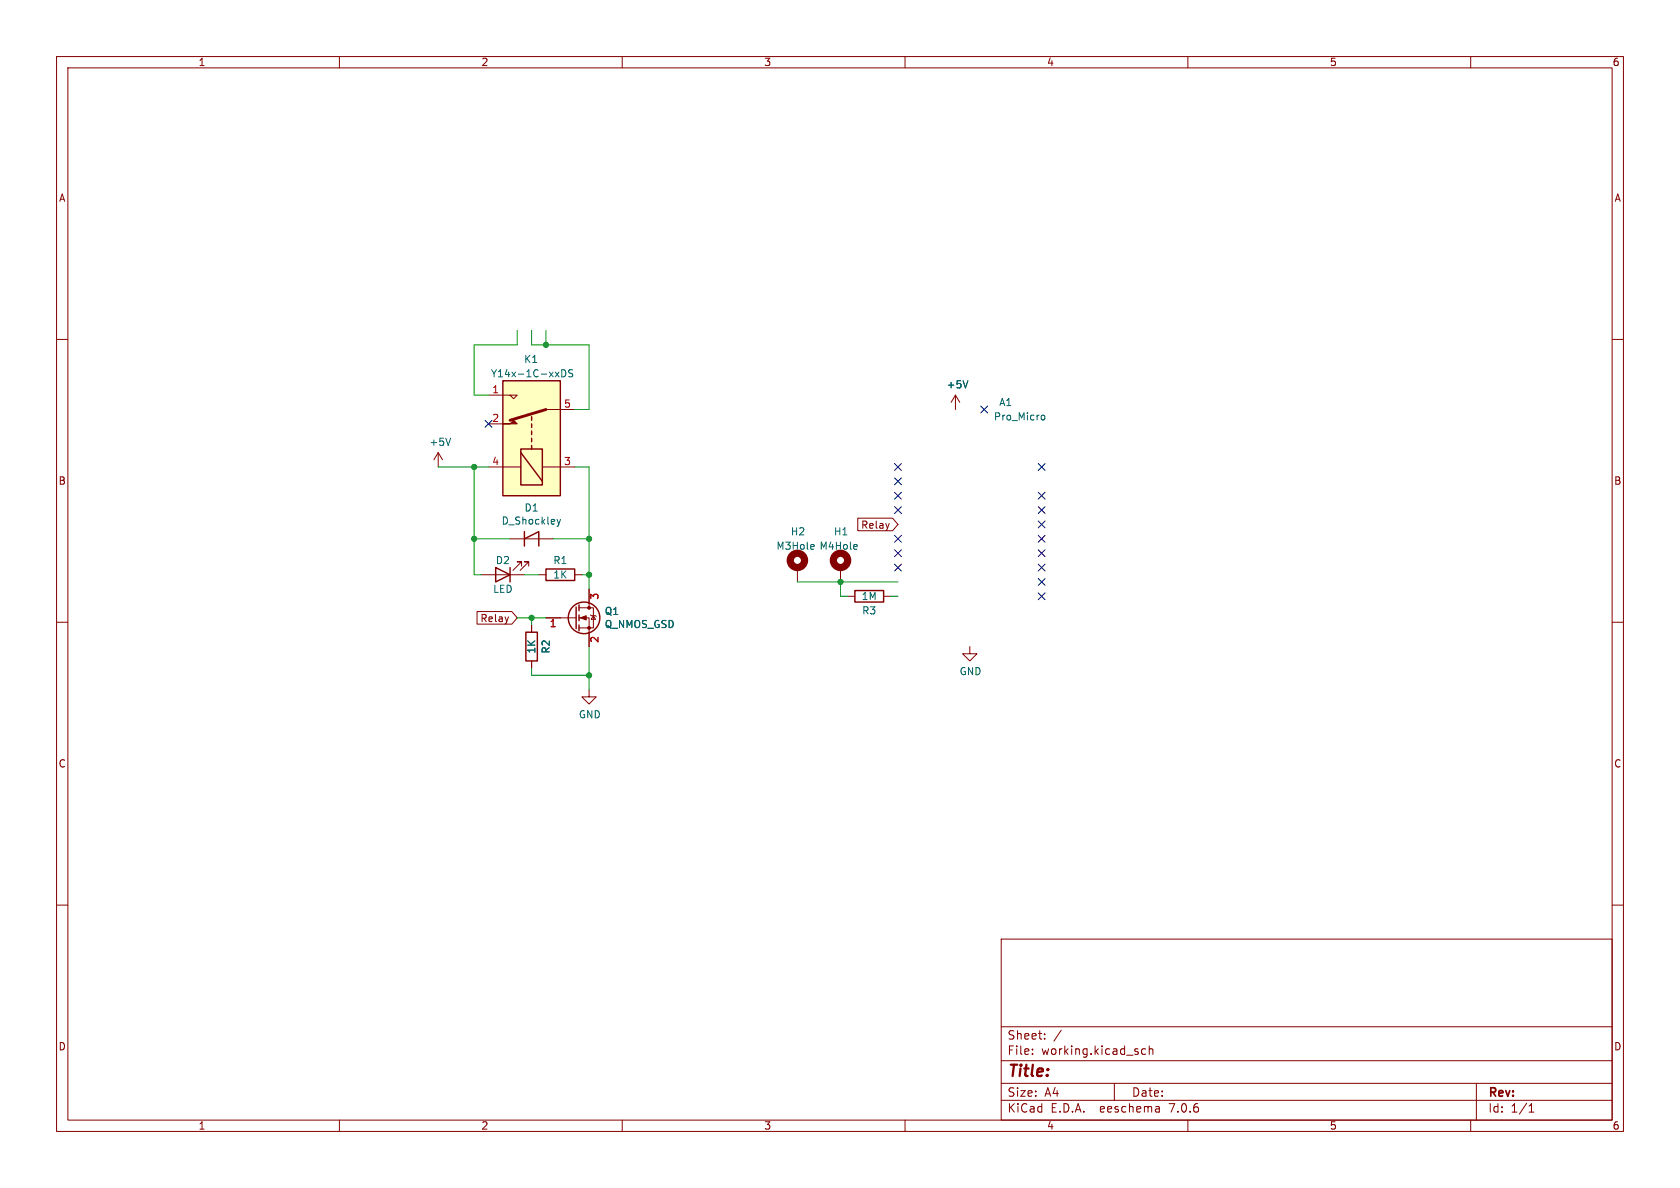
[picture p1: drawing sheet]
<svg xmlns="http://www.w3.org/2000/svg" width="297mm" height="210mm" viewBox="0 0 297 210" stroke-linecap="round" stroke-linejoin="round" font-family="sans-serif">
<g fill="none" stroke="#840000" stroke-width=".18">
<path d="M10 10h277v190h-277zM12 12h273v186h-273zM60 10v2M110 10v2M160 10v2M210 10v2M260 10v2M10 60h2M285 60h2M86.4 69.9h5l-.6 .6-.6-.6M86.4 74.9h2.5M96.5 72.4h5.1"/>
<path d="M168.9 69.9l-.8 1.2M168.9 69.9v2.5M168.9 69.9l.8 1.2M77.5 80l-.8 1.3M77.5 80v2.6M77.5 80l.7 1.3M86.4 82.6h5.7M90.2 95.3h7.6M95.9 82.6h5.7M151.6 91.6h6.2l.9 1.1-.9 1.1h-6.2zM10 110h2M84.3 108.1h6.2l.9 1.1-.9 1.1h-6.2z"/>
<path d="M85.1 101.6h7.6M92.2 100.1v-.8h-.8h.8l-1.5 1.5M93.5 100.1v-.8h-.8h.8l-1.6 1.5M94 110.5v1.3M94 116.8v1.3M95.2 101.6h1.3M96.5 109.2h5.4M101.6 101.6h1.3M102.4 109.2h1.7v5.1M102.4 107.4h2.5v3.6h-2.5M104.1 104.1v3.3M104.4 108.7l.1 .1h.8l.1 .2"/>
<path d="M104.9 108.8l.4 .7h-.8zM141 100.3v2.6M148.6 100.3v2.6M149.9 105.4h1.2M156.2 105.4h1.3M171.4 114.3v1.3h1.3l-1.3 1.2-1.2-1.2h1.2M285 110h2M104.1 121.9v1.3h1.3l-1.3 1.3-1.2-1.3h1.2M10 160h2M285 160h2M177 166h108v32h-108zM60 198v2"/>
<path d="M110 198v2M160 198v2M177 194.5h108M177 191.5h108M177 187.5h108M177 181.5h108M182.5 186.3v.1M182.5 185.5v.1M184.7 183.6v.1M184.7 182.8v.1M187.6 182.1l-1.3 2M197 191.5v3"/>
<path d="M202.5 185.5l-.4-.1-.3 .3v.4l.2 .2h.5M203.2 185.5l.2-.1 .3 .1 .1 .9M203.2 184.9v1.5M204.9 195.7l.1 .9M205 196.5l-.2 .1M205 196h-.2M210 198v2M260 198v2M261 191.5v6.5M270.3 196.6h.9M270.3 195.5l.4-.4v1.5"/>
</g>
<g fill="none" stroke="#840000" stroke-width=".25">
<path d="M88.9 67.3h10.2v20.3h-10.2zM92.1 79.4h3.8v6.3h-3.8zM94 73.7v.6M94 74.9v.7M94 76.2v.6M94 77.5v.6M94 78.7v.7M92.1 80l3.8 5.1M92.7 95.3l2.5-1.3v2.5M92.7 94v2.5M87.6 100.3l2.6 1.3-2.6 1.3zM90.2 100.3v2.6"/>
<path d="M93 111.8h2v5h-2zM96.5 100.6h5.1v2h-5.1zM101.9 107.3v3.8M102.4 106.9v1.1M102.4 108.7v1M102.4 110.5v1M151.1 104.4h5.1v2h-5.1z"/>
<circle cx="103.3" cy="109.2" r="2.79"/>
</g>
<g fill="none" stroke="#840000" stroke-width="1.3">
<circle cx="141" cy="99.1" r="1.27"/>
<circle cx="148.6" cy="99.1" r="1.27"/>
</g>
<path d="M79.7 77.5l-.5 1.2M99.3 65.3a.64 .64 0 0 1 .7 .7 .64 .64 0 0 1-.7 .6zM101.2 65.4l-.4-.1-.3 .3 .1 .3 .6 .2v.4l-.2 .1h-.5M171.1 67.3l-.4 1.3M184.2 73.5l.3-.1 .2 .2v.5l-.2 .1h-.3M98.5 91.8l.3 .9M98.8 92.7l-.2 .3M99.1 91.8l-.3 .9M143.7 96.3l.2 .3-.6 .1M143.9 97l-.2 .1M151.4 96.3l.1 .3-.6 .1M151.5 97l-.1 .1" fill="none" stroke="#006464" stroke-width=".18"/>
<g fill="#840000" stroke="#840000" stroke-width=".18">
<path d="M102.6 109.2l1-.4v.8z"/>
<path d="M88.9 74.9h1.3l.6-.6 .6 .6z"/>
<circle cx="104.1" cy="111" r=".25"/>
<circle cx="104.1" cy="107.4" r=".25"/>
</g>
<path d="M88.9 67.3h10.2v20.3h-10.2z" fill="#ffffc2" stroke="#ffffc2" stroke-width=".18"/>
<path d="M96.5 72.4l-6.3 1.9" fill="none" stroke="#840000" stroke-width=".51"/>
<g fill="none" stroke="#009600" stroke-width=".18">
<path d="M91.4 58.4v2.6h-7.6v8.9h2.6M94 58.4v2.6h10.1v11.4h-2.5M96.5 58.4v2.6M77.5 82.6h8.9M83.8 95.3h6.4M83.8 82.6v19h1.3M97.8 95.3h6.3M101.6 82.6h2.5v21.5M91.4 109.2h5.1M92.7 101.6h2.5M94 109.2v1.3M94 118.1v1.3h10.1"/>
<path d="M102.9 101.6h1.2M104.1 114.3v7.6M141 102.9h17.7M148.6 102.9v2.5h1.3M157.5 105.4h1.2"/>
</g>
<g fill="none" stroke="#000084" stroke-width=".18">
<path d="M85.8 74.3l1.2 1.2M87 74.3l-1.2 1.2M173.4 71.8l1.2 1.2M174.6 71.8l-1.2 1.2M158.1 87l1.3 1.2M158.1 97.2l1.3 1.2M158.1 84.5l1.3 1.2M158.1 99.7l1.3 1.2M158.1 89.6l1.3 1.2M158.1 94.6l1.3 1.3M158.1 81.9l1.3 1.3M159.4 87l-1.3 1.2"/>
<path d="M159.4 97.2l-1.3 1.2M159.4 84.5l-1.3 1.2M159.4 99.7l-1.3 1.2M159.4 89.6l-1.3 1.2M159.4 94.6l-1.3 1.3M159.4 81.9l-1.3 1.3M183.5 94.6l1.3 1.3M183.5 99.7l1.3 1.2M183.5 92.1l1.3 1.2M183.5 81.9l1.3 1.3M183.5 97.2l1.3 1.2M183.5 89.6l1.3 1.2"/>
<path d="M183.5 87l1.3 1.2M184.8 94.6l-1.3 1.3M184.8 99.7l-1.3 1.2M184.8 92.1l-1.3 1.2M184.8 81.9l-1.3 1.3M184.8 97.2l-1.3 1.2M184.8 89.6l-1.3 1.2M184.8 87l-1.3 1.2M183.5 104.8l1.3 1.2M183.5 102.3l1.3 1.2M184.8 104.8l-1.3 1.2M184.8 102.3l-1.3 1.2"/>
</g>
<g fill="#009600" stroke="#009600" stroke-width=".18">
<circle cx="104.1" cy="119.4" r=".46"/>
<circle cx="104.1" cy="101.6" r=".46"/>
<circle cx="104.1" cy="95.3" r=".46"/>
<circle cx="94" cy="109.2" r=".46"/>
<circle cx="83.8" cy="95.3" r=".46"/>
<circle cx="148.6" cy="102.9" r=".46"/>
<circle cx="96.5" cy="61" r=".46"/>
<circle cx="83.8" cy="82.6" r=".46"/>
</g>
<text font-size="2.8" fill="#840000" x="178" y="190.9">Title:</text>
<g font-size="2.1" fill="#840000">
<text x="178" y="184">Sheet:</text>
<text x="178" y="186.7">File:</text>
<text x="184.1" y="186.7">working.kicad_sch</text>
<text x="178" y="196.9">KiCad</text>
<text x="178" y="194.1">Size:</text>
<text x="184.7" y="194.1">A4</text>
<text x="185.7" y="196.9">E.D.A.</text>
<text x="194.6" y="196.9">eeschema</text>
<text x="200" y="194.1">Date:</text>
<text x="207" y="196.9">7.0.6</text>
<text x="263" y="194.3">Rev:</text>
<text x="263" y="196.9">Id:</text>
<text x="267.1" y="196.9">1/1</text>
</g>
<g font-size="1.8" fill="#840000">
<text x="35" y="11.9">1</text>
<text x="85" y="11.9">2</text>
<text x="135" y="11.9">3</text>
<text x="185" y="11.9">4</text>
<text x="235" y="11.9">5</text>
<text x="285" y="11.9">6</text>
<text x="10.3" y="35.9">A</text>
<text x="285.3" y="35.9">A</text>
<text x="10.3" y="85.9">B</text>
<text x="285.3" y="85.9">B</text>
<text x="152.1" y="93.7">Relay</text>
<text x="84.8" y="110.2">Relay</text>
<text x="10.3" y="135.9">C</text>
<text x="285.3" y="135.9">C</text>
<text x="10.3" y="185.9">D</text>
<text x="285.3" y="185.9">D</text>
<text x="35" y="199.9">1</text>
<text x="85" y="199.9">2</text>
<text x="135" y="199.9">3</text>
<text x="185" y="199.9">4</text>
<text x="235" y="199.9">5</text>
<text x="285" y="199.9">6</text>
</g>
<g font-size="1.8" fill="#006464">
<text x="92.6" y="64.4">K1</text>
<text x="86.7" y="66.9">Y14x-1C-xxDS</text>
<text x="167.3" y="68.9">+5V</text>
<text x="176.5" y="72">A1</text>
<text x="175.6" y="74.5">Pro_Micro</text>
<text x="75.8" y="79">+5V</text>
<text x="88.6" y="92.9">D_Shockley</text>
<text x="92.6" y="90.6">D1</text>
<text x="139.7" y="94.8">H2</text>
<text x="147.3" y="94.8">H1</text>
<text x="87.6" y="99.9">D2</text>
<text x="97.7" y="99.9">R1</text>
<text x="137.2" y="97.4">M3Hole</text>
<text x="144.8" y="97.4">M4Hole</text>
<text x="87.1" y="105">LED</text>
<text x="97.7" y="102.5">1K</text>
<text x="152.2" y="106.3">1M</text>
<text x="106.8" y="111.2">Q_NMOS_GSD</text>
<text x="106.8" y="108.9">Q1</text>
<text x="152.3" y="108.8">R3</text>
<text x="94.8" y="115.6" transform="rotate(-90 94.8 115.6)">1K</text>
<text x="97.4" y="115.6" transform="rotate(-90 97.4 115.6)">R2</text>
<text x="169.5" y="119.6">GND</text>
<text x="102.2" y="127.2">GND</text>
</g>
<g font-size="1.8" fill="#a90000">
<text x="86.9" y="69.6">1</text>
<text x="86.9" y="74.7">2</text>
<text x="99.6" y="72.1">5</text>
<text x="86.9" y="82.3">4</text>
<text x="99.6" y="82.3">3</text>
<text x="106.1" y="106.1" transform="rotate(-90 106.1 106.1)">3</text>
<text x="97.1" y="111.2">1</text>
<text x="106.1" y="113.7" transform="rotate(-90 106.1 113.7)">2</text>
</g>
</svg>
